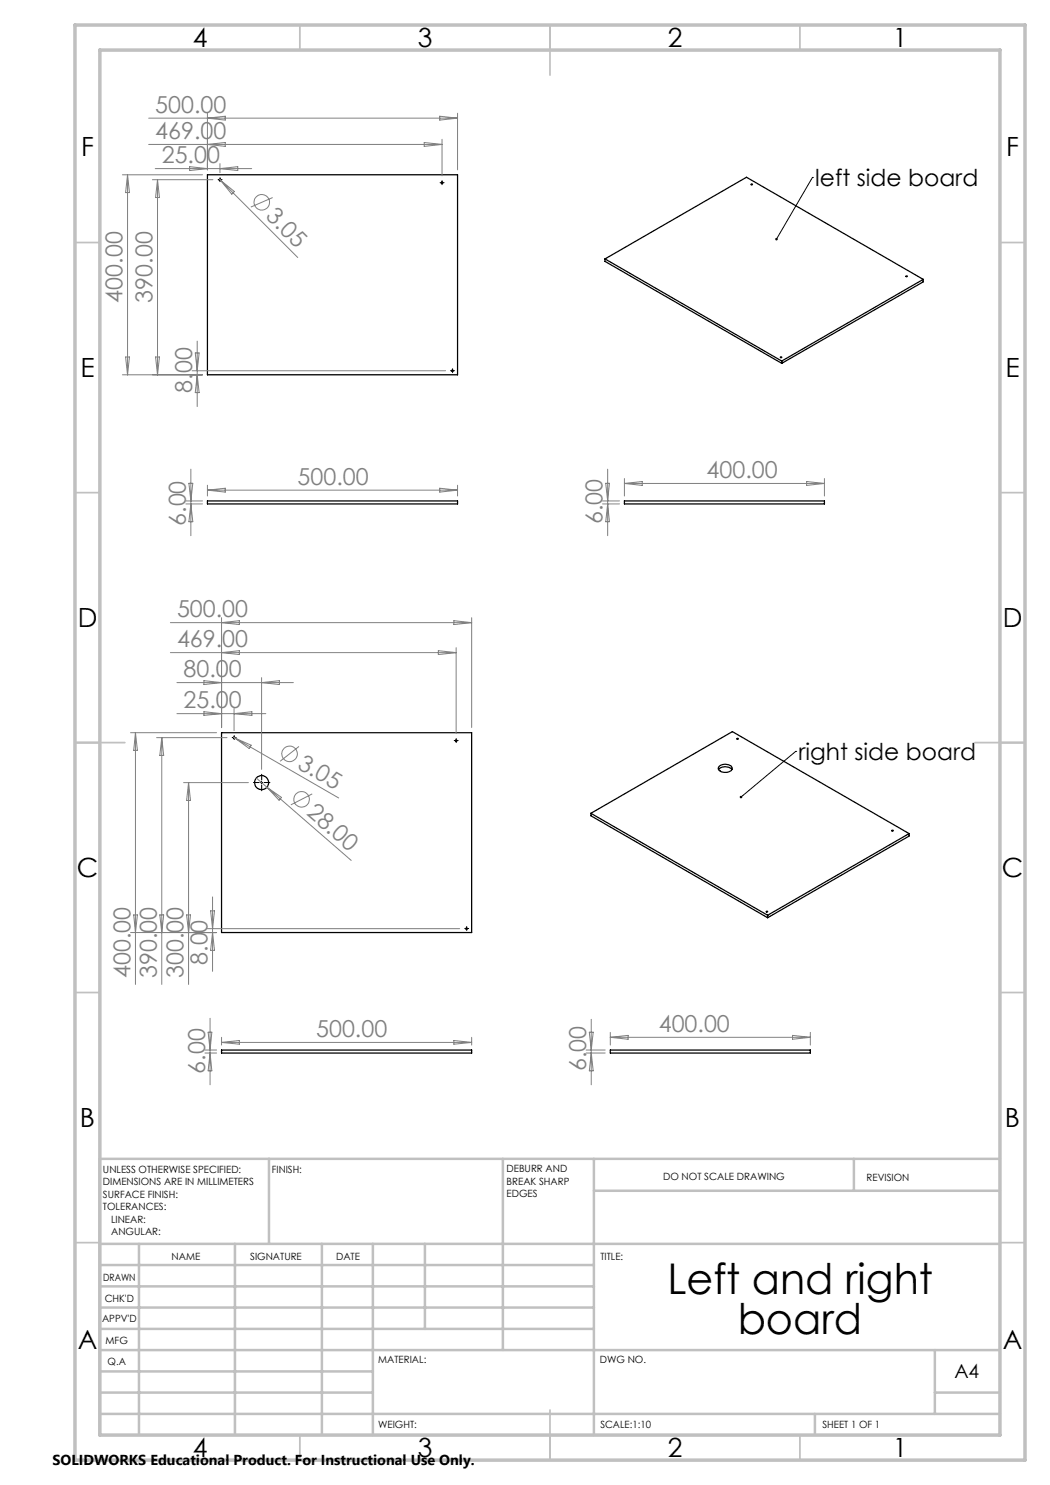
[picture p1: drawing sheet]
<svg xmlns="http://www.w3.org/2000/svg" width="210mm" height="297mm" viewBox="0 0 210 297" stroke-linecap="round" stroke-linejoin="round" font-family="sans-serif">
<g fill="none" stroke="#000" stroke-width=".25">
<path d="M41.5 35h50v40h-50zM121 51.8l28.3-16.3 35.3 20.4M121 51.8l35.4 20.4M121 51.8v.5l35.4 20.4M181.2 55.2l.3 .1h-.2zM184.6 55.9l-28.2 16.3M184.6 55.9v.5l-28.2 16.3M156.4 72.2v.5M41.5 100.2h50v.6h-50zM124.9 100.2h40v.6h-40zM44.3 146.5h50v40h-50zM143.7 153.4a1.83 1.83 0 0 1 2.7 .1 1.12 1.12 0 0 1-1.5 1 .94 .94 0 0 1-1.2-1.1z"/>
<path d="M143.7 153.9a1.82 1.82 0 0 1 2.7 0M147.4 147.7l.3 .1h-.2zM118.2 162.7l28.3-16.4 35.3 20.4M118.2 162.7l35.3 20.4M118.2 162.7v.5l35.3 20.3M178.4 166.1l.2 .1zM181.8 166.7l-28.3 16.4M181.8 166.7v.5l-28.3 16.3M153.2 182.3h.3l-.1 .1zM153.5 183.1v.4M44.3 210h50v.6h-50zM122.1 210h40v.6h-40z"/>
<circle cx="44" cy="36" r=".16"/>
<circle cx="88.4" cy="36.5" r=".15"/>
<circle cx="150.4" cy="36.9" r=".12"/>
<circle cx="90.5" cy="74.1" r=".15"/>
<circle cx="156.2" cy="71.5" r=".12"/>
<circle cx="46.8" cy="147.5" r=".15"/>
<circle cx="52.3" cy="156.5" r="1.4"/>
<circle cx="91.2" cy="148.1" r=".15"/>
<circle cx="93.3" cy="185.7" r=".15"/>
</g>
<g fill="none" stroke="#808080" stroke-width=".2">
<path d="M24.5 35h16M25.5 35v40M25.5 35l.4 3.5h-.8zM29.7 23.6h61.8M29.7 28.9h58.7M30.5 35.9h12.1M31 33.7h19.3M31.5 35.9v39.1M31.5 35.9l.4 3.6h-.8zM37.9 33.3l3.6 .4-3.6 .4zM41.5 22.6v11.4M41.5 23.6l3.5-.4v.8z"/>
<path d="M41.5 28.9l3.5-.4v.8zM43.9 35.8l15.6 15.7M44 32.7v1.8M44 33.7l3.6-.4v.8zM44.1 36.1l2.8 2.2-.5 .5zM54.5 39.5l-4.3 1.9M84.8 28.5l3.6 .4-3.6 .4zM87.9 23.2l3.6 .4-3.6 .4zM88.4 27.9v7.3M91.5 22.6v11.4M24.5 75h16M25.1 71.4h.8l-.4 3.6z"/>
<path d="M31.1 71.4h.8l-.4 3.6zM38.4 74.2h50.7M39.1 70.6h.7l-.4 3.6zM39.4 68.2v13.1M39.4 75l.4 3.5h-.7zM37.8 96.7h.8l-.4 3.5zM38.2 93.8v13.3M41.5 97v2.2M41.5 98h50M41.5 98l3.5-.4v.8zM87.9 97.6l3.6 .4-3.6 .4zM91.5 97v2.2"/>
<path d="M121.1 96.7h.8l-.4 3.5zM121.5 93.8v13.3M124.9 95.7v3.5M124.9 96.7h40M124.9 96.7l3.5-.4v.8zM161.3 96.3l3.6 .4-3.6 .4zM164.9 95.7v3.5M37.2 100.2h3.3M37.2 100.8h3.3M38.2 100.8l.4 3.5h-.8zM120.5 100.2h3.4M120.5 100.8h3.4"/>
<path d="M121.5 100.8l.4 3.5h-.8zM34.1 124.5h60.2M34.1 130.5h57.1M35.4 136.5h23.3M40.8 136.1l3.5 .4-3.5 .4zM44.3 123.5v22M44.3 124.5l3.6-.4v.8zM44.3 130.5l3.6-.4v.8zM52.3 135.5v18.4M52.3 136.5l3.6-.4v.8zM87.7 130.1l3.5 .4-3.5 .4zM90.8 124.1l3.5 .4-3.5 .4z"/>
<path d="M91.2 129.5v17.2M94.3 123.5v22M26.1 146.5h17.2M27.1 146.5v50.4M27.1 146.5l.4 3.6h-.8zM31.3 147.5h14.1M32.3 147.5v49.4M32.3 147.5l.4 3.6h-.7zM35.4 142.7h17.8M36.7 156.5h13M37.7 156.5v40.4M37.7 156.5l.4 3.6h-.8z"/>
<path d="M40.8 142.3l3.5 .4-3.5 .4zM46.7 147.5l.3 .1M46.8 141.7v4.4M46.8 142.7l3.6-.4v.8zM47 147.6l20.7 12M47 147.6l3.2 1.4-.4 .7zM51.3 155.6l18.9 16.5M53.4 157.4l2.9 2.1-.5 .6zM59.8 149.3l-3.8 3M62.4 158.8l-4.2 2.2M42.5 179.4v14.9M26.1 186.5h17.2"/>
<path d="M26.7 183h.8l-.4 3.5zM32 183h.7l-.4 3.5zM37.3 183h.8l-.4 3.5zM41.5 185.7h50.4M42.1 182.2h.8l-.4 3.5zM42.5 186.5l.4 3.6h-.8zM41 210h2.3M41 210.6h2.3M41.6 206.4h.8l-.4 3.6zM42 203.7v13.3M42 210.6l.4 3.6h-.8zM44.3 207.5v1.5"/>
<path d="M44.3 208.5h50M44.3 208.5l3.6-.4v.7zM90.8 208.1l3.5 .4-3.5 .3zM94.3 207.5v1.5M117.2 210h3.8M117.2 210.6h3.8M117.9 206.4h.7l-.3 3.6zM118.3 210.6l.3 3.6h-.7zM118.3 203.9v13.1M122.1 206.5v2.5M122.1 207.5h40M122.1 207.5l3.5-.4v.8z"/>
<path d="M158.5 207.1l3.6 .4-3.6 .4zM162.1 206.5v2.5"/>
<circle cx="52.4" cy="40.5" r="1.55"/>
<circle cx="57.9" cy="150.8" r="1.55"/>
<circle cx="60.3" cy="159.9" r="1.56"/>
</g>
<g fill="none" stroke="#000" stroke-width=".2" stroke-dasharray="15.2 1.3 1.3 1.3">
<path d="M43.8 35.9h-.2M44 35.7v-.2M44 36.2v.1M44.3 35.9h.1M88.2 36.5h-.2M88.4 36.3v-.2M88.4 36.8v.1M88.7 36.5h.1M90.3 74.1h-.2M90.5 73.9v-.2M90.5 74.4v.1M90.8 74.1h.1"/>
<path d="M46.6 147.5h-.2M46.8 147.3v-.2M46.8 147.8v.1M47.1 147.5h.1M51.8 156.5h-1.1M52.3 156v-1.1M52.3 157v1.2M52.8 156.5h1.2M91 148.1h-.2M91.2 147.9v-.2M91.2 148.4v.1M91.5 148.1h.1"/>
<path d="M93.1 185.7h-.2M93.3 185.5v-.2M93.3 186v.1M93.6 185.7h.1"/>
</g>
<g fill="none" stroke="#000" stroke-width=".2">
<path d="M43.7 35.9h.5M44 35.7v.5M88.2 36.5h.5M88.4 36.3v.5M162.5 35.5h.1M162.5 35.5l-7.2 12.3M90.2 74.2h.5M90.5 73.9v.5M46.6 147.5h.5M46.8 147.3v.5M52.1 156.5h.5M52.3 156.3v.5"/>
<path d="M91 148.1h.5M91.2 147.9v.5M159.1 150.3h.1M159.1 150.3l-10.9 9.1M93.1 185.7h.5M93.3 185.5v.5"/>
</g>
<g fill="none" stroke="#c0c0c0" stroke-width=".35">
<path d="M60 5v5M110 5v10M160 5v5M15 48.5h5M200 48.5h5M15 98.5h5M200 98.5h5M15 148.5h10M195 148.5h10M15 198.5h5M200 198.5h5M15 248.5h5"/>
<path d="M200 248.5h5M60 287v5M110 282v10M160 287v5"/>
</g>
<g fill="none" stroke="#c0c0c0" stroke-width=".5">
<path d="M53.8 231.8v17M100.6 231.8v38.2M118.8 231.8v55.2M118.8 238.2h81.2M170.8 231.8v6.4M200 231.8h-180v55.2M20 248.8h180M20 257.3h98.8M20 253h98.8M27.8 248.8v38.2M47 248.8v38.2M64.4 248.8v38.2"/>
<path d="M74.6 248.8v38.2M85 248.8v17M20 265.8h98.8M20 261.5h98.8M20 278.5h54.6M20 274.3h54.6M20 270h180M187 278.5h13M187 270v12.8M20 282.8h180M163 282.8v4.2"/>
</g>
<path d="M15 5h190v287h-190zM20 10h180v277h-180z" fill="none" stroke="#c0c0c0" stroke-width=".7"/>
<path d="M155.2 47.6l-.2 .1 .2 .3 .1-.2-.1 .2a.25 .25 0 0 0 .3-.2 .25 .25 0 0 0-.3-.2zM148 159.2v.4l.2-.2-.2 .2a.26 .26 0 0 0 .4 0 .26 .26 0 0 0 0-.4 .26 .26 0 0 0-.4 0z" fill="#000"/>
<g font-size="8.5">
<text x="133.5" y="258.8">Left and right</text>
<text x="147.5" y="266.9">board</text>
</g>
<g font-size="5.3">
<text x="38.5" y="9.5">4</text>
<text x="83.5" y="9.5">3</text>
<text x="133.6" y="9.5">2</text>
<text x="178.6" y="9.5">1</text>
<text x="16.2" y="31.3">F</text>
<text x="201.2" y="31.3">F</text>
<text x="16.1" y="75.5">E</text>
<text x="201.1" y="75.5">E</text>
<text x="15.5" y="125.5">D</text>
<text x="200.5" y="125.5">D</text>
<text x="15.4" y="175.5">C</text>
<text x="200.4" y="175.5">C</text>
<text x="16" y="225.5">B</text>
<text x="201" y="225.5">B</text>
<text x="15.5" y="269.8">A</text>
<text x="200.5" y="269.8">A</text>
<text x="38.5" y="291.5">4</text>
<text x="83.5" y="291.5">3</text>
<text x="133.6" y="291.5">2</text>
<text x="178.6" y="291.5">1</text>
</g>
<g font-size="4.7" fill="#808080">
<text x="31.1" y="22.6">500.00</text>
<text x="31.1" y="27.8">469.00</text>
<text x="32.4" y="32.7">25.00</text>
<text x="53" y="43.5" transform="rotate(45 53 43.5)">3.05</text>
<text x="24.5" y="60.5" transform="rotate(-90 24.5 60.5)">400.00</text>
<text x="30.5" y="60.5" transform="rotate(-90 30.5 60.5)">390.00</text>
<text x="38.4" y="78.5" transform="rotate(-90 38.4 78.5)">8.00</text>
<text x="141.3" y="95.7">400.00</text>
<text x="59.5" y="97">500.00</text>
<text x="37.2" y="105.2" transform="rotate(-90 37.2 105.2)">6.00</text>
<text x="120.5" y="104.8" transform="rotate(-90 120.5 104.8)">6.00</text>
<text x="35.4" y="123.5">500.00</text>
<text x="35.4" y="129.5">469.00</text>
<text x="36.7" y="135.5">80.00</text>
<text x="36.7" y="141.7">25.00</text>
<text x="59.3" y="153.5" transform="rotate(30 59.3 153.5)">3.05</text>
<text x="61.1" y="162.8" transform="rotate(41 61.1 162.8)">28.00</text>
<text x="26.1" y="195.6" transform="rotate(-90 26.1 195.6)">400.00</text>
<text x="31.3" y="195.6" transform="rotate(-90 31.3 195.6)">390.00</text>
<text x="36.7" y="195.6" transform="rotate(-90 36.7 195.6)">300.00</text>
<text x="41.5" y="193" transform="rotate(-90 41.5 193)">8.00</text>
<text x="63.2" y="207.4">500.00</text>
<text x="131.8" y="206.4">400.00</text>
<text x="41" y="214.7" transform="rotate(-90 41 214.7)">6.00</text>
<text x="117.2" y="214.2" transform="rotate(-90 117.2 214.2)">6.00</text>
</g>
<g font-size="4.7">
<text x="163.1" y="37.2">left side board</text>
<text x="159.7" y="152">right side board</text>
</g>
<text font-size="3.9" x="190.9" y="275.5">A4</text>
<text font-size="2.9" x="10.5" y="292.9">SOLIDWORKS Educational Product. For Instructional Use Only.</text>
<g font-size="2">
<text x="20.6" y="234.6">UNLESS OTHERWISE SPECIFIED:</text>
<text x="20.6" y="237.1">DIMENSIONS ARE IN MILLIMETERS</text>
<text x="20.6" y="239.6">SURFACE FINISH:</text>
<text x="54.4" y="234.6">FINISH:</text>
<text x="101.3" y="234.5">DEBURR AND</text>
<text x="101.3" y="237">BREAK SHARP</text>
<text x="101.3" y="239.5">EDGES</text>
<text x="132.6" y="236">DO NOT SCALE DRAWING</text>
<text x="173.3" y="236.2">REVISION</text>
<text x="20.6" y="242.1">TOLERANCES:</text>
<text x="22.2" y="244.6">LINEAR:</text>
<text x="22.2" y="247.1">ANGULAR:</text>
<text x="34.3" y="252">NAME</text>
<text x="50" y="251.9">SIGNATURE</text>
<text x="67.2" y="251.9">DATE</text>
<text x="120.1" y="251.9">TITLE:</text>
<text x="20.6" y="256.1">DRAWN</text>
<text x="20.9" y="260.3">CHK'D</text>
<text x="20.4" y="264.4">APPV'D</text>
<text x="21.1" y="268.8">MFG</text>
<text x="21.5" y="273">Q.A</text>
<text x="75.6" y="272.5">MATERIAL:</text>
<text x="120" y="272.5">DWG NO.</text>
<text x="75.6" y="285.5">WEIGHT:</text>
<text x="120.1" y="285.6">SCALE:1:10</text>
<text x="164.5" y="285.6">SHEET 1 OF 1</text>
</g>
</svg>
